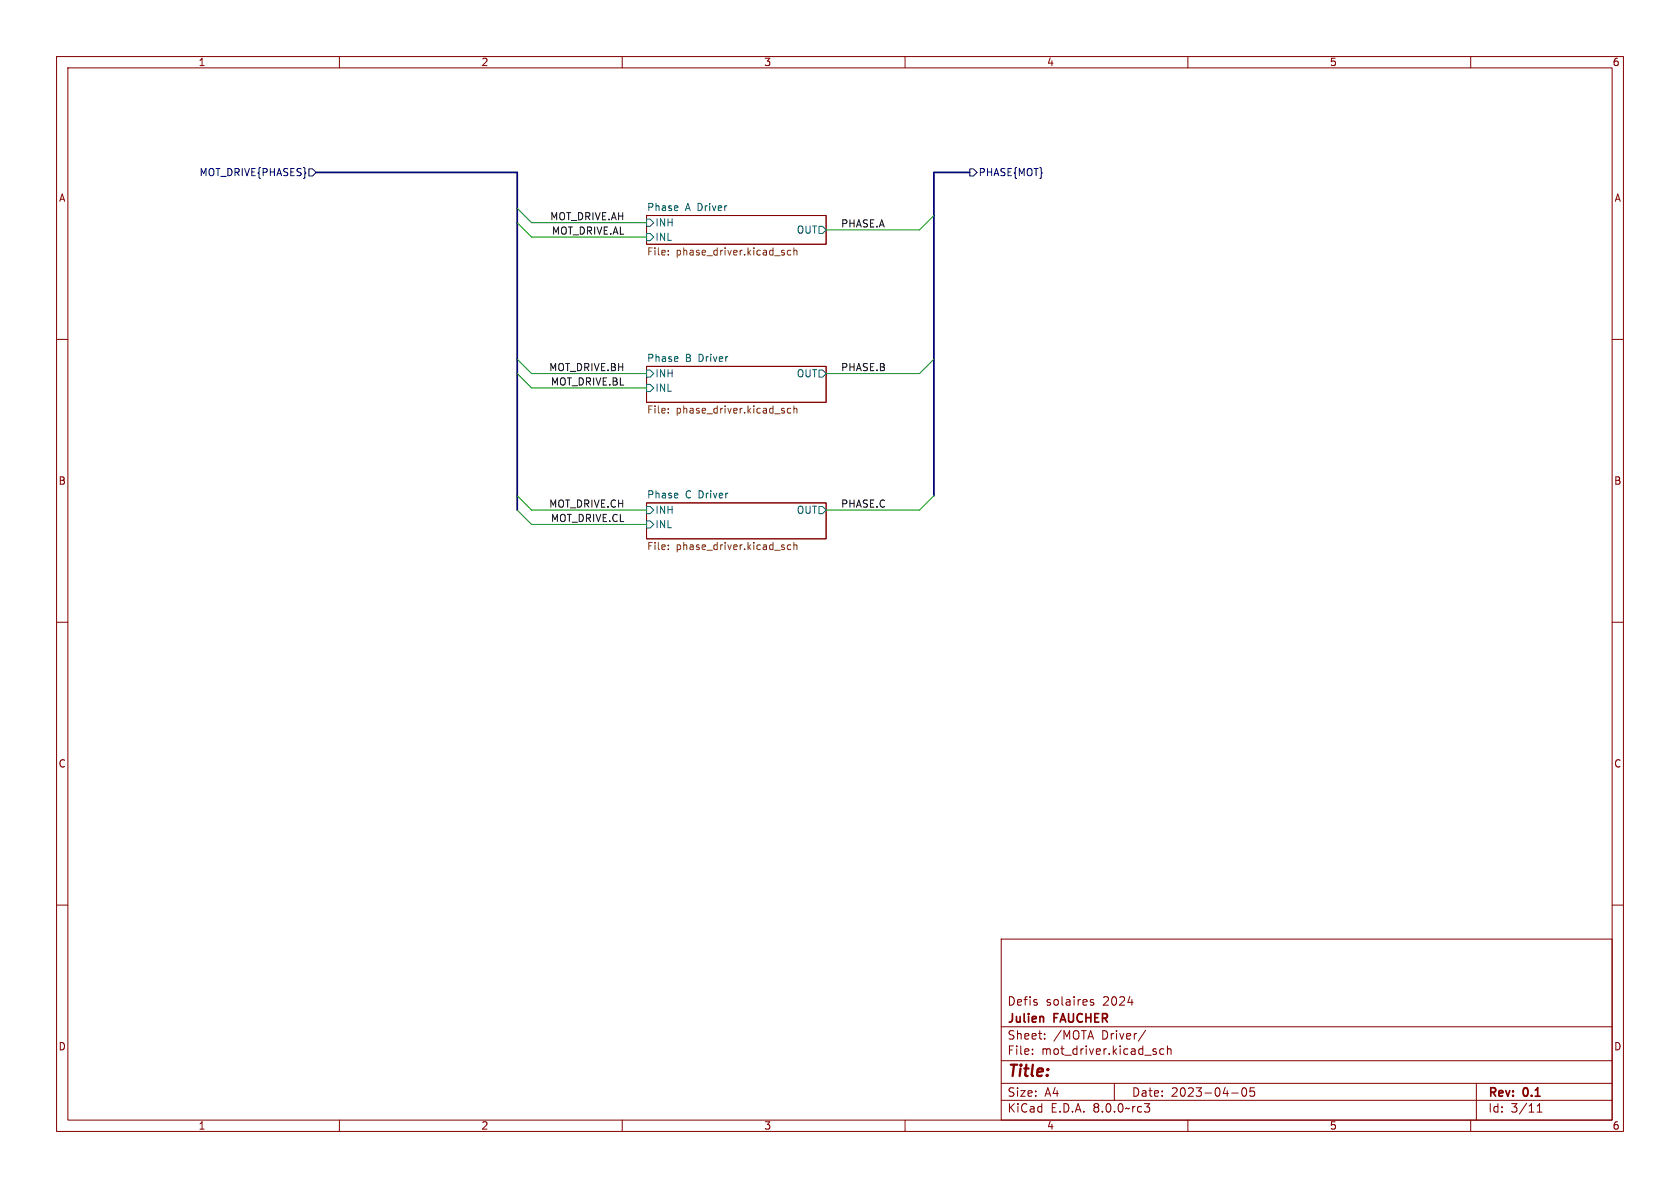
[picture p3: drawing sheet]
<svg xmlns="http://www.w3.org/2000/svg" width="297mm" height="210mm" viewBox="0 0 297 210" stroke-linecap="round" stroke-linejoin="round" font-family="sans-serif">
<g fill="none" stroke="#840000" stroke-width=".18">
<path d="M10 10h277v190h-277zM12 12h273v186h-273zM60 10v2M110 10v2M160 10v2M210 10v2M260 10v2M114.3 38.1h31.7v5.1h-31.7zM10 60h2M285 60h2M114.3 64.8h31.7v6.3h-31.7zM114.3 88.9h31.7v6.4h-31.7z"/>
<path d="M10 110h2M285 110h2M10 160h2M285 160h2M177 166h108v32h-108zM193.3 176.8l-.3-.1-.3 .2 .1 .2 .5 .2v.3h-.6M60 198v2M110 198v2M160 198v2M177 194.5h108M177 191.5h108M177 187.5h108"/>
<path d="M177 181.5h108M182.5 186.3v.1M182.5 185.5v.1M184.7 183.6v.1M184.7 182.8v.1M197 191.5v3M202.3 195.1h.9l-.5 .6 .5 .1v.5l-.2 .3h-.5M202.5 182.1l-1.3 2M204.4 186v.3M205.7 185.5l-.4-.1-.3 .3v.4l.2 .2h.5M206.4 185.5l.2-.1 .4 .1v.9M206.4 184.9v1.5"/>
<path d="M210 198v2M217.7 193.2h1.2M219.7 192.4l.2-.1a.81 .81 0 0 1 .6 .6 .81 .81 0 0 1-.3 .8l-.2 .1a.81 .81 0 0 1-.3-1.4zM221.7 192.3h-.7v.7l.2-.1h.5l.1 .3-.1 .5-.2 .1-.5-.1M260 198v2M261 191.5v6.5M271.7 196.6h.9M271.7 195.5l.5-.4v1.5"/>
</g>
<path d="M114.3 38.7h.6l.7 .7-.7 .6h-.6zM114.3 41.3h.6l.7 .6-.7 .6h-.6zM144.8 40h.6l.6 .6-.6 .7h-.6zM114.3 67.9h.6l.7 .7-.7 .6h-.6zM114.3 65.4h.6l.7 .6-.7 .7h-.6zM144.8 65.4h.6l.6 .6-.6 .7h-.6zM114.3 92.1h.6l.7 .6-.7 .6h-.6zM114.3 89.5h.6l.7 .7-.7 .6h-.6zM144.8 89.5h.6l.6 .7-.6 .6h-.6z" fill="none" stroke="#006464" stroke-width=".18"/>
<g fill="none" stroke="#725600" stroke-width=".18">
<path d="M118.1 45v.1M118.1 44.3v.1M138.5 44.7l.2 .1-.2 .3M138.5 44.2l.2 .1M139.8 44.3l-.4-.1-.2 .3 .1 .5h.5M140.3 44.4l.2-.2 .3 .1 .1 .8M140.3 43.8v1.3M118.1 72.2v.2M118.1 72.9v.1M138.5 72.6l.2 .2-.2 .2M138.5 72.2h.2M139.8 72.2h-.4l-.2 .2 .1 .6h.5"/>
<path d="M140.3 71.8v1.2M140.3 72.3l.2-.1h.3l.1 .8M118.1 96.4v.1M118.1 97v.2M138.5 96.7l.2 .2-.2 .3M138.5 96.3l.2 .1M139.8 96.4l-.4-.1-.2 .3 .1 .5h.5M140.3 95.9v1.3M140.3 96.4l.2-.1 .3 .1 .1 .8"/>
</g>
<path d="M54.6 29.8h.6l.7 .7-.7 .6h-.6zM171.4 29.8h.7l.6 .7-.6 .6h-.7z" fill="none" stroke="#000084" stroke-width=".18"/>
<path d="M55.9 30.5h35.5v59.7M171.4 30.5h-6.3v57.1" fill="none" stroke="#000084" stroke-width=".3"/>
<path d="M91.4 36.8l2.6 2.6h20.3M91.4 39.4l2.6 2.5h20.3M165.1 38.1l-2.5 2.5h-16.6M91.4 63.5l2.6 2.5h20.3M91.4 66l2.6 2.6h20.3M165.1 63.5l-2.5 2.5h-16.6M91.4 90.2l2.6 2.5h20.3M91.4 87.6l2.6 2.6h20.3M165.1 87.6l-2.5 2.6h-16.6" fill="none" stroke="#009600" stroke-width=".18"/>
<text font-size="2.8" fill="#840000" x="178" y="190.9">Title:</text>
<g font-size="2.1" fill="#840000">
<text x="178" y="178">Defis</text>
<text x="184.9" y="178">solaires</text>
<text x="195" y="178">2024</text>
<text x="178" y="184">Sheet:</text>
<text x="178" y="181.2">Julien</text>
<text x="186.2" y="184">/MOTA</text>
<text x="186.4" y="181.2">FAUCHER</text>
<text x="194.8" y="184">Driver/</text>
<text x="178" y="186.7">File:</text>
<text x="184.1" y="186.7">mot_driver.kicad_sch</text>
<text x="178" y="196.9">KiCad</text>
<text x="178" y="194.1">Size:</text>
<text x="184.7" y="194.1">A4</text>
<text x="185.7" y="196.9">E.D.A.</text>
<text x="193.3" y="196.9">8.0.0~rc3</text>
<text x="200" y="194.1">Date:</text>
<text x="207" y="194.1">2023-04-05</text>
<text x="263" y="194.3">Rev:</text>
<text x="263" y="196.9">Id:</text>
<text x="267.1" y="196.9">3/11</text>
<text x="269.4" y="194.3">0.1</text>
</g>
<g font-size="1.8" fill="#840000">
<text x="35" y="11.9">1</text>
<text x="85" y="11.9">2</text>
<text x="135" y="11.9">3</text>
<text x="185" y="11.9">4</text>
<text x="235" y="11.9">5</text>
<text x="285" y="11.9">6</text>
<text x="10.3" y="35.9">A</text>
<text x="285.3" y="35.9">A</text>
<text x="10.3" y="85.9">B</text>
<text x="285.3" y="85.9">B</text>
<text x="10.3" y="135.9">C</text>
<text x="285.3" y="135.9">C</text>
<text x="10.3" y="185.9">D</text>
<text x="285.3" y="185.9">D</text>
<text x="35" y="199.9">1</text>
<text x="85" y="199.9">2</text>
<text x="135" y="199.9">3</text>
<text x="185" y="199.9">4</text>
<text x="235" y="199.9">5</text>
<text x="285" y="199.9">6</text>
</g>
<g font-size="1.8" fill="#000084">
<text x="35.2" y="31.3">MOT_DRIVE{PHASES}</text>
<text x="172.9" y="31.3">PHASE{MOT}</text>
</g>
<g font-size="1.8" fill="#0f0f0f">
<text x="97.2" y="39">MOT_DRIVE.AH</text>
<text x="97.5" y="41.6">MOT_DRIVE.AL</text>
<text x="148.6" y="40.3">PHASE.A</text>
<text x="97" y="65.7">MOT_DRIVE.BH</text>
<text x="148.6" y="65.7">PHASE.B</text>
<text x="97.3" y="68.2">MOT_DRIVE.BL</text>
<text x="97" y="89.8">MOT_DRIVE.CH</text>
<text x="148.6" y="89.8">PHASE.C</text>
<text x="97.3" y="92.4">MOT_DRIVE.CL</text>
</g>
<g font-size="1.8" fill="#006464">
<text x="114.3" y="37.4">Phase</text>
<text x="115.8" y="40.2">INH</text>
<text x="121.2" y="37.4">A Driver</text>
<text x="140.8" y="41.5">OUT</text>
<text x="115.8" y="42.8">INL</text>
<text x="114.3" y="64.1">Phase</text>
<text x="121.2" y="64.1">B</text>
<text x="123.6" y="64.1">Driver</text>
<text x="115.8" y="69.4">INL</text>
<text x="115.8" y="66.9">INH</text>
<text x="140.8" y="66.9">OUT</text>
<text x="114.3" y="88.2">Phase</text>
<text x="121.2" y="88.2">C Driver</text>
<text x="115.8" y="93.6">INL</text>
<text x="115.8" y="91">INH</text>
<text x="140.8" y="91">OUT</text>
</g>
<g font-size="1.8" fill="#725600">
<text x="114.3" y="45.5">File:</text>
<text x="119.5" y="45.5">phase_driver.kicad_sch</text>
<text x="114.3" y="73.4">File:</text>
<text x="119.5" y="73.4">phase_driver.kicad_sch</text>
<text x="114.3" y="97.6">File:</text>
<text x="119.5" y="97.6">phase_driver.kicad_sch</text>
</g>
</svg>
